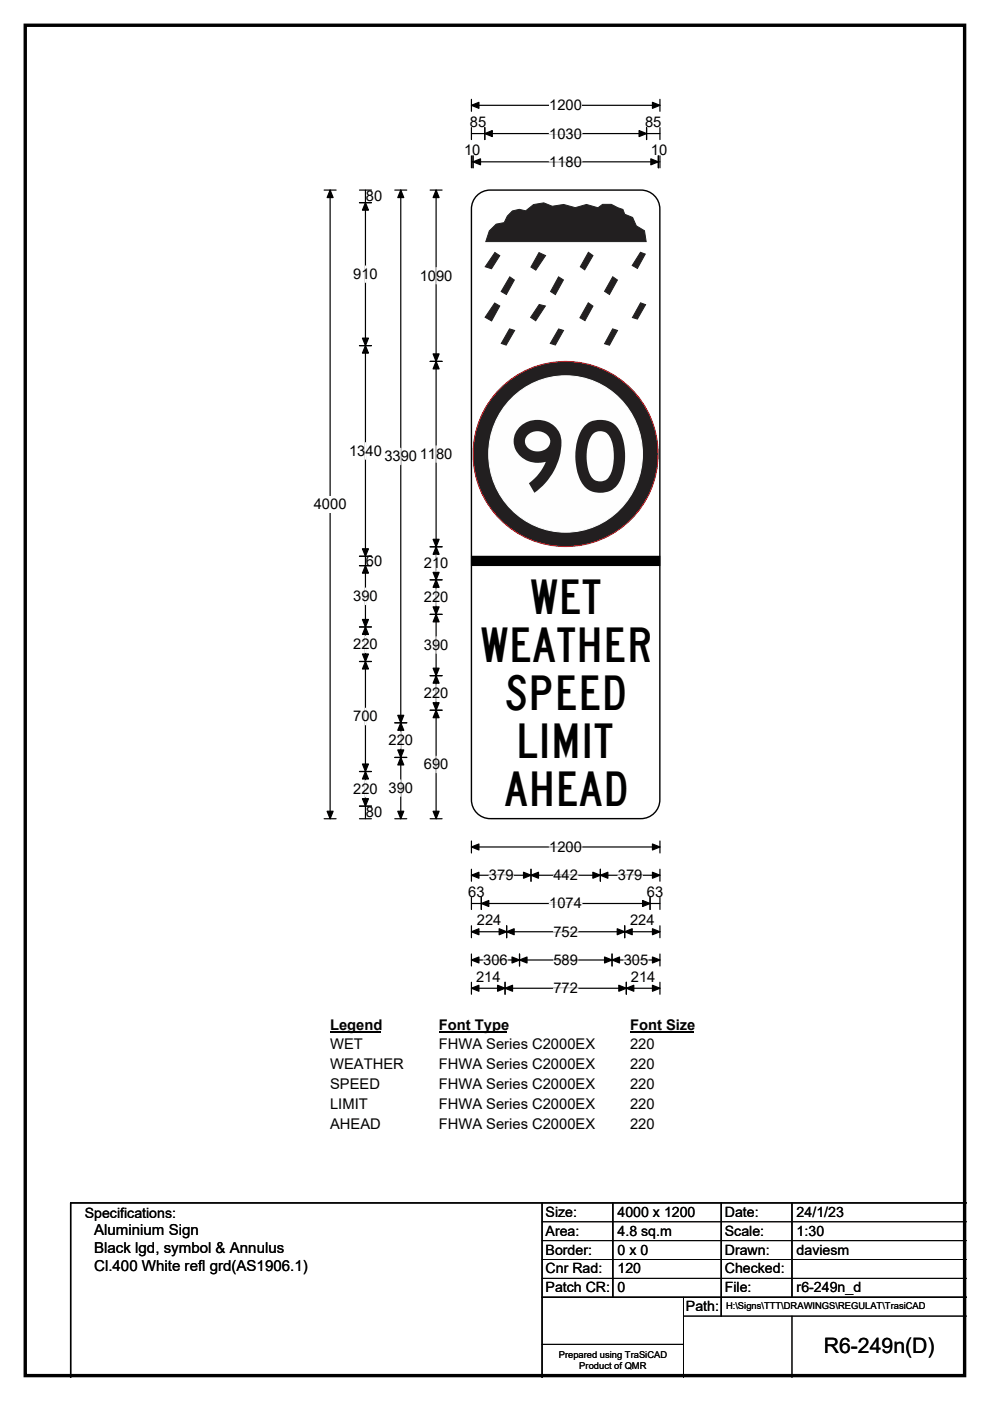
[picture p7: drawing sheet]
<svg xmlns="http://www.w3.org/2000/svg" width="210mm" height="297mm" viewBox="0 0 210 297" stroke-linecap="round" stroke-linejoin="round" font-family="sans-serif">
<path d="M5.4 5.4h199.2v286.3h-199.2z" fill="none" stroke="#000" stroke-width=".72"/>
<path d="M100 22.3h40M100 21.1v2.5M140 21.1v2.5" fill="none" stroke="#000" stroke-width=".25"/>
<path d="M100 22.3l1.6-.6v1.3zM138.4 21.7l1.6 .6-1.6 .7z" fill="#000" stroke="#000" stroke-width=".25"/>
<path d="M116.5 20.6h6.9v3.5h-6.9z" fill="#fff"/>
<g fill="none" stroke="#000" stroke-width=".25">
<path d="M100 28.3h40M100 27.1v2.5M100 33v2.6M100 34.3h40M100.3 33v2.6M102.8 27.1v2.5M137.1 27.1v2.5M139.6 33v2.6M140 27.1v2.5M140 33v2.6M68.7 40.3h2.6M70 40.3v133.3"/>
<path d="M68.7 173.6h2.6M100 178.3v2.5M100 179.6h40M140 178.3v2.5M100 184.3v2.5M100 190.3v2.5M100 196.3v2.5M100 185.6h40M100 191.6h40M100 197.5h40M102.1 190.3v2.5M107.5 196.3v2.5"/>
<path d="M112.6 184.3v2.5M127.3 184.3v2.5M132.5 196.3v2.5M137.9 190.3v2.5M140 184.3v2.5M140 190.3v2.5M140 196.3v2.5M100 202.3v2.5M100 208.3v2.5M100 203.5h40M100 209.5h40M107.1 208.3v2.5"/>
<path d="M110.2 202.3v2.5M129.8 202.3v2.5M132.8 208.3v2.5M140 202.3v2.5M140 208.3v2.5"/>
</g>
<g fill="#000" stroke="#000" stroke-width=".25">
<path d="M100.3 34.3l1.6-.6v1.2zM102.8 28.3l1.6-.6v1.3zM135.6 27.7l1.5 .6-1.5 .7zM138 33.7l1.6 .6-1.6 .6zM70 40.3l.7 1.6h-1.3zM69.4 172h1.3l-.7 1.6zM100 179.6l1.6-.7v1.3zM138.4 178.9l1.6 .7-1.6 .6zM100 185.6l1.6-.7v1.3zM100 197.5l1.6-.6v1.3zM102.1 191.6l1.6-.7v1.3zM107.5 197.5l1.6-.6v1.3z"/>
<path d="M105.9 196.9l1.6 .6-1.6 .7zM112.6 185.6l1.6-.7v1.3zM111 184.9l1.6 .7-1.6 .6zM125.8 184.9l1.5 .7-1.5 .6zM127.3 185.6l1.6-.7v1.3zM130.9 196.9l1.6 .6-1.6 .7zM132.5 197.5l1.6-.6v1.3zM136.3 190.9l1.6 .7-1.6 .6zM138.4 184.9l1.6 .7-1.6 .6zM138.4 196.9l1.6 .6-1.6 .7zM100 203.5l1.6-.6v1.3zM100 209.5l1.6-.6v1.3z"/>
<path d="M107.1 209.5l1.6-.6v1.3zM105.5 208.9l1.6 .6-1.6 .7zM110.2 203.5l1.6-.6v1.3zM108.6 202.9l1.6 .6-1.6 .7zM128.2 202.9l1.6 .6-1.6 .7zM129.8 203.5l1.6-.6v1.3zM131.3 208.9l1.5 .6-1.5 .7zM132.8 209.5l1.6-.6v1.3zM138.4 202.9l1.6 .6-1.6 .7zM138.4 208.9l1.6 .6-1.6 .7z"/>
</g>
<path d="M116.5 28.3h6.9M116.5 34.3h6.9M116.5 179.6h6.9M103.7 185.6h5.2M116.5 191.6h6.9M117.4 185.6h5.2M117.4 197.5h5.2M131.1 185.6h5.2M102.5 203.5h5.2M117.4 203.5h5.2M117.4 209.5h5.2M132.3 203.5h5.2" fill="none" stroke="#fff" stroke-width=".25"/>
<path d="M66.5 105.2h7v3.5h-7z" fill="#fff"/>
<g fill="none" stroke="#000" stroke-width=".25">
<path d="M76.2 43h2.6M76.2 40.3h2.6M77.5 40.3v133.3M83.7 40.3h2.6M85 40.3v133.3M91.2 40.3h2.6M92.5 40.3v133.3M76.2 73.3h2.6M91.2 76.6h2.6M76.2 117.9h2.6M76.2 119.9h2.6M91.2 115.9h2.6"/>
<path d="M76.2 132.9h2.6M91.2 122.9h2.6M91.2 130.3h2.6M76.2 140.3h2.6M83.7 153.2h2.6M91.2 143.3h2.6M91.2 150.6h2.6M76.2 163.6h2.6M76.2 170.9h2.6M76.2 173.6h2.6M83.7 173.6h2.6M83.7 160.6h2.6"/>
<path d="M91.2 173.6h2.6"/>
</g>
<g fill="#000" stroke="#000" stroke-width=".25">
<path d="M77.5 43l.6 1.6h-1.2zM85 40.3l.6 1.6h-1.2zM92.5 40.3l.6 1.6h-1.2zM76.9 71.7h1.2l-.6 1.6zM77.5 73.3l.6 1.6h-1.2zM92.5 76.6l.6 1.6h-1.2zM91.9 75h1.2l-.6 1.6zM76.9 116.4h1.2l-.6 1.5zM77.5 119.9l.6 1.6h-1.2zM91.9 114.3h1.2l-.6 1.6zM92.5 115.9l.6 1.6h-1.2zM76.9 131.3h1.2l-.6 1.6z"/>
<path d="M77.5 132.9l.6 1.6h-1.2zM91.9 121.3h1.2l-.6 1.6zM92.5 122.9l.6 1.6h-1.2zM91.9 128.7h1.2l-.6 1.6zM92.5 130.3l.6 1.5h-1.2zM76.9 138.7h1.2l-.6 1.6zM77.5 140.3l.6 1.5h-1.2zM85 153.2l.6 1.6h-1.2zM84.4 151.7h1.2l-.6 1.5zM91.9 141.7h1.2l-.6 1.6zM92.5 143.3l.6 1.5h-1.2zM91.9 149h1.2l-.6 1.6z"/>
<path d="M92.5 150.6l.6 1.6h-1.2zM76.9 162h1.2l-.6 1.6zM77.5 163.6l.6 1.6h-1.2zM76.9 169.3h1.2l-.6 1.6zM84.4 159h1.2l-.6 1.6zM85 160.6l.6 1.6h-1.2zM84.4 172h1.2l-.6 1.6zM91.9 172h1.2l-.6 1.6z"/>
</g>
<g fill="none" stroke="#fff" stroke-width=".25">
<path d="M77.5 56.4v3.5M92.5 56.7v3.5M77.5 93.9v3.5M85 95v3.5M92.5 94.5v3.5M92.5 117.7v3.5M77.5 124.7v3.5M77.5 134.8v3.5M92.5 124.8v3.6M92.5 135v3.5M77.5 150.2v3.5M85 155.2v3.5"/>
<path d="M92.5 145.2v3.5M77.5 165.5v3.5M85 165.4v3.4M92.5 160.3v3.5"/>
</g>
<path d="M70 215.5h10.8v3.5h-10.8z" fill="#fff"/>
<path d="M70 218.8h10.8" fill="none" stroke="#000" stroke-width=".32"/>
<path d="M93.1 215.5h14.4v3.5h-14.4z" fill="#fff"/>
<path d="M93.1 218.8h14.4" fill="none" stroke="#000" stroke-width=".32"/>
<path d="M133.6 215.5h13.5v3.5h-13.5z" fill="#fff"/>
<path d="M133.6 218.8h13.5" fill="none" stroke="#000" stroke-width=".32"/>
<g fill="#fff">
<path d="M70 219.7h6.9v3.5h-6.9z"/>
<path d="M93.1 219.7h33v3.5h-33z"/>
<path d="M133.6 219.7h5.2v3.5h-5.2z"/>
<path d="M70 223.9h15.6v3.5h-15.6z"/>
<path d="M93.1 223.9h33v3.5h-33z"/>
<path d="M133.6 223.9h5.2v3.5h-5.2z"/>
<path d="M70 228.1h10.6v3.5h-10.6z"/>
<path d="M93.1 228.1h33v3.5h-33z"/>
<path d="M133.6 228.1h5.2v3.5h-5.2z"/>
<path d="M70 232.3h8v3.5h-8z"/>
<path d="M93.1 232.3h33v3.5h-33z"/>
<path d="M133.6 232.3h5.2v3.5h-5.2z"/>
<path d="M70 236.5h10.7v3.5h-10.7z"/>
<path d="M93.1 236.5h33v3.5h-33z"/>
<path d="M133.6 236.5h5.2v3.5h-5.2z"/>
</g>
<path d="M101.2 41.5a4 4 0 0 1 2.8-1.2h32a4 4 0 0 1 4 4v125.3a4 4 0 0 1-4 4h-32a4 4 0 0 1-4-4v-125.3a4 4 0 0 1 1.2-2.8z" fill-rule="evenodd" fill="#fff" stroke="#fff" stroke-width=".21"/>
<path d="M101.2 41.5a4 4 0 0 1 2.8-1.2h32a4 4 0 0 1 4 4v125.3a4 4 0 0 1-4 4h-32a4 4 0 0 1-4-4v-125.3a4 4 0 0 1 1.2-2.8z" fill="none" stroke="#000" stroke-width=".3"/>
<circle cx="120" cy="96.3" r="19.6" fill="#221f20" stroke="#ed1b23" stroke-width=".21"/>
<path d="M109 84a16.4 16.4 0 0 1 19.7-1.7 16.4 16.4 0 0 1 6.9 18.6 16.3 16.3 0 0 1-18.8 11.6 16.3 16.3 0 0 1-13.1-17.8 16.7 16.7 0 0 1 5.3-10.7z" fill-rule="evenodd" fill="#fefefe" stroke="#fefefe" stroke-width=".21"/>
<g fill="#221f20">
<path d="M110.2 90.6a5.2 5.2 0 0 1 8.8 2.4 13.2 13.2 0 0 1-5.7 11.5l-1.1-2a11 11 0 0 0 3.6-4.6 5.2 5.2 0 0 1-6.8-4 4.2 4.2 0 0 1 1.2-3.3zM111.9 92.3a2.06 2.06 0 0 0-.3 2.2 2.06 2.06 0 0 0 1.9 1.2 2.53 2.53 0 0 0 3.2-2.4 2.92 2.92 0 0 0-4.8-1z"/>
<path d="M124.2 90.1a4.9 4.9 0 0 1 8 3.3 12.5 12.5 0 0 1-1.2 9.4 4.8 4.8 0 0 1-5 1.5 4.8 4.8 0 0 1-3.4-3.9 12.3 12.3 0 0 1 1.1-9.7zM125.7 92a8.9 8.9 0 0 0-1.1 6.5l.2 1.1a2.54 2.54 0 0 0 3.6 2.2 5.5 5.5 0 0 0 1.8-4.1 7.6 7.6 0 0 0-1.5-5.8 2.35 2.35 0 0 0-3 .1z"/>
</g>
<g fill="#221f20" stroke="#221f20" stroke-width=".21">
<path d="M103.8 49l1.4-1.5 1.7-.3 .7-1.4 1.1-1.1 1.5-.3 1.3 .3 1.7-1.3 2.1-.4 1.8 .7 2.4-.4 2.5 .7 2.4-.7 2.4 .7 1-.7h1.9l2.4 1.1 .4 1 1.7 .7 .8 1.8 1.7 1 .4 2.3h-34.1z" fill-rule="evenodd"/>
<path d="M105 53.5l1 .7-1.8 2.8-1.3-.4z" fill-rule="evenodd"/>
<path d="M114.3 53.6l1.4 .6-2.1 3.1-1-.7z" fill-rule="evenodd"/>
<path d="M124.8 53.5l1 .7-1.8 3-.9-.6z" fill-rule="evenodd"/>
<path d="M135.8 53.5l1.1 .4-1.7 3-1.1-.6z" fill-rule="evenodd"/>
<path d="M108.1 58.7l1 .7-1.7 3-1.1-.6z" fill-rule="evenodd"/>
<path d="M118.5 58.7l1 .7-1.7 3.1-1-.7z" fill-rule="evenodd"/>
<path d="M130 58.7l1 .7-1.7 3-1.1-.6z" fill-rule="evenodd"/>
<path d="M104.9 64.2l1.1 .7-1.7 3.2-1.4-.8z" fill-rule="evenodd"/>
<path d="M114.4 64.6l1.3 .3-2.1 3.1-1.1-.7z" fill-rule="evenodd"/>
<path d="M124.8 64.2l1 .7-1.7 3.1-1.1-.6z" fill-rule="evenodd"/>
<path d="M135.9 64.2l1 .4-1.7 3-1.1-.3z" fill-rule="evenodd"/>
<path d="M108.1 69.7l1.1 .4-1.8 3.1-1.1-.4z" fill-rule="evenodd"/>
<path d="M118.5 69.7l1 .4-1.7 3.1-1.1-.4z" fill-rule="evenodd"/>
<path d="M129.9 69.7l1.1 .4-1.7 3.1-1.1-.3z" fill-rule="evenodd"/>
</g>
<path d="M100 118h40v1.9h-40z" fill="#000"/>
<path d="M100 117.9h40v2h-40zM115 259h90M115 263h90M115 267h90M115 271h90M145 279h60M145 275v17M168 279v13M115 285h30" fill="none" stroke="#000" stroke-width=".21"/>
<path d="M115 255v37M130 255v20M153 255v24M168 255v20M205 255h-190v37M115 275h90" fill="none" stroke="#000" stroke-width=".3"/>
<g font-size="10.2">
<text x="112.4" y="130.3">WET</text>
<text x="101.9" y="140.3">WEATHER</text>
<text x="107" y="150.6">SPEED</text>
<text x="109.4" y="160.6">LIMIT</text>
<text x="106.9" y="170.9">AHEAD</text>
</g>
<text font-size="4.5" x="174.7" y="286.9">R6-249n(D)</text>
<g font-size="3.2">
<text x="20" y="261.9">Aluminium Sign</text>
<text x="20" y="265.7">Black lgd, symbol &amp; Annulus</text>
<text x="20" y="269.6">Cl.400 White refl grd(AS1906.1)</text>
</g>
<g font-size="3.1">
<text x="116.5" y="23.4">1200</text>
<text x="99.7" y="26.9">85</text>
<text x="116.5" y="29.4">1030</text>
<text x="136.8" y="26.9">85</text>
<text x="98.4" y="32.9">10</text>
<text x="116.5" y="35.4">1180</text>
<text x="138.1" y="32.9">10</text>
<text x="77.6" y="42.7">80</text>
<text x="74.9" y="59.2">910</text>
<text x="89" y="59.5">1090</text>
<text x="74" y="96.6">1340</text>
<text x="81.5" y="97.8">3390</text>
<text x="89" y="97.3">1180</text>
<text x="66.5" y="108">4000</text>
<text x="77.6" y="120">60</text>
<text x="89.9" y="120.5">210</text>
<text x="74.9" y="127.5">390</text>
<text x="89.9" y="127.6">220</text>
<text x="74.9" y="137.6">220</text>
<text x="89.9" y="137.8">390</text>
<text x="89.9" y="148">220</text>
<text x="74.9" y="153">700</text>
<text x="82.4" y="158">220</text>
<text x="89.9" y="163.1">690</text>
<text x="74.9" y="168.3">220</text>
<text x="77.6" y="173.3">80</text>
<text x="82.4" y="168.1">390</text>
<text x="116.5" y="180.6">1200</text>
<text x="99.3" y="190.2">63</text>
<text x="103.7" y="186.6">379</text>
<text x="117.4" y="186.6">442</text>
<text x="131.1" y="186.6">379</text>
<text x="137.2" y="190.2">63</text>
<text x="101.1" y="196.2">224</text>
<text x="116.5" y="192.6">1074</text>
<text x="133.6" y="196.2">224</text>
<text x="117.4" y="198.6">752</text>
<text x="101" y="208.1">214</text>
<text x="102.5" y="204.6">306</text>
<text x="117.4" y="204.6">589</text>
<text x="132.3" y="204.6">305</text>
<text x="133.8" y="208.1">214</text>
<text x="117.4" y="210.6">772</text>
<text x="70" y="218.3">Legend</text>
<text x="93.1" y="218.3">Font Type</text>
<text x="133.6" y="218.3">Font Size</text>
<text x="70" y="222.5">WET</text>
<text x="70" y="226.7">WEATHER</text>
<text x="93.1" y="222.5">FHWA Series C2000EX</text>
<text x="93.1" y="226.7">FHWA Series C2000EX</text>
<text x="133.6" y="222.5">220</text>
<text x="133.6" y="226.7">220</text>
<text x="70" y="230.9">SPEED</text>
<text x="93.1" y="230.9">FHWA Series C2000EX</text>
<text x="133.6" y="230.9">220</text>
<text x="70" y="235.1">LIMIT</text>
<text x="70" y="239.3">AHEAD</text>
<text x="93.1" y="235.1">FHWA Series C2000EX</text>
<text x="93.1" y="239.3">FHWA Series C2000EX</text>
<text x="133.6" y="235.1">220</text>
<text x="133.6" y="239.3">220</text>
</g>
<g font-size="3">
<text x="115.7" y="258">Size:</text>
<text x="131" y="258">4000 x 1200</text>
<text x="153.7" y="258">Date:</text>
<text x="169" y="258">24/1/23</text>
<text x="18" y="258.2">Specifications:</text>
<text x="115.7" y="262">Area:</text>
<text x="131" y="262">4.8 sq.m</text>
<text x="153.7" y="262">Scale:</text>
<text x="169" y="262">1:30</text>
<text x="115.7" y="266">Border:</text>
<text x="115.7" y="270">Cnr Rad:</text>
<text x="131" y="266">0 x 0</text>
<text x="131" y="270">120</text>
<text x="153.7" y="266">Drawn:</text>
<text x="153.7" y="270">Checked:</text>
<text x="169" y="266">daviesm</text>
<text x="115.7" y="274">Patch CR:</text>
<text x="131" y="274">0</text>
<text x="153.7" y="274">File:</text>
<text x="169" y="274">r6-249n_d</text>
<text x="145.5" y="278">Path:</text>
</g>
<g font-size="2">
<text x="154" y="277.6">H:\Signs\TTT\DRAWINGS\REGULAT\TrasiCAD</text>
<text x="118.5" y="287.8">Prepared using TraSiCAD</text>
<text x="122.9" y="290.2">Product of QMR</text>
</g>
</svg>
